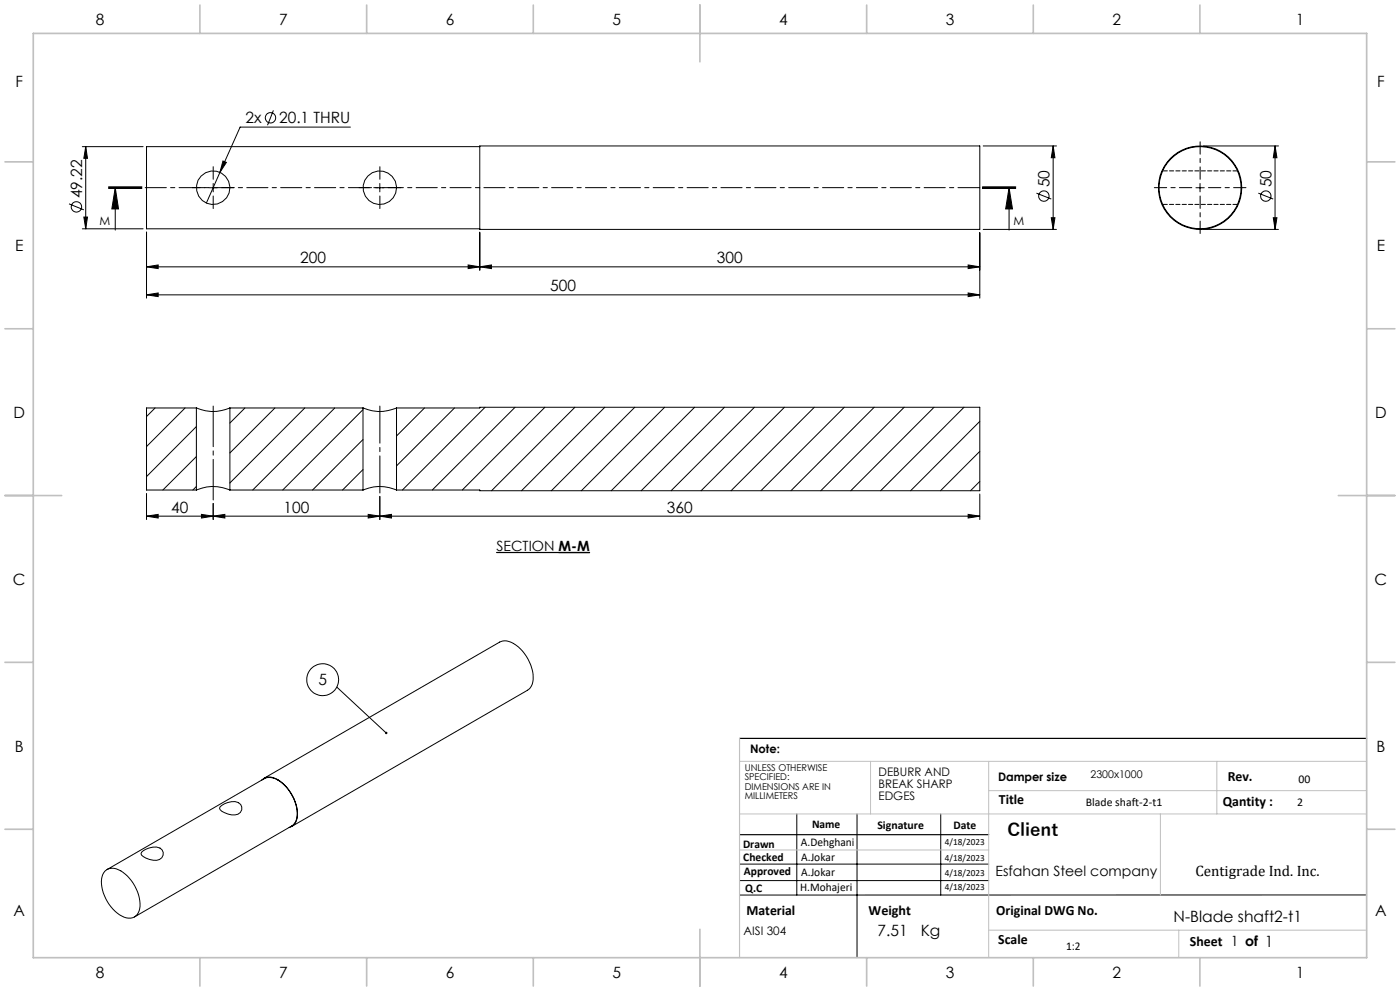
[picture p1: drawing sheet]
<svg xmlns="http://www.w3.org/2000/svg" width="420mm" height="297mm" viewBox="0 0 420 297" stroke-linecap="round" stroke-linejoin="round" font-family="sans-serif">
<g fill="none" stroke="#000" stroke-width=".3">
<path d="M82 33.1l-1.7 4.4M105.1 38.1h-33.1l-6 13.6M24.7 44h18.2M25.7 44l.5 3.4h-1zM25.7 44v24.6M32.6 56.5h10zM32.6 56.2h10M32.6 56h10M34.6 56.3l1 6.3h-2.1zM34.6 56.3v12.7M62.7 56.3h2.5M64 55v2.5"/>
<path d="M66 51.7l-4.1 9.2M66.9 48.3l1 .4-1.9 3zM112.7 56.3h2.5M113.9 55v2.5M143.9 43.7h150v25.1h-150zM143.9 44h-99.9v24.6h99.9M294.7 56.2h10M294.7 56h10M294.7 56.5h10M295 43.7h21.9M302.7 56.3l1 6.3h-2zM302.7 56.3v12.7"/>
<path d="M310.9 57.9l4.5 1.8M315.9 43.7v25.1M315.9 43.7l.6 3.6h-1.1zM358.8 56.3h2.5M360 55v2.5M361 43.7h22.5M377.5 57.9l4.5 1.8M382.5 43.7v25.1M382.5 43.7l.6 3.6h-1.1zM20.7 61.1l4.5 1.8M24.7 68.6h18.2M25.2 65h1l-.5 3.6z"/>
<path d="M44 80l3.4-.6v1.1zM44 69.6v19.8M44 80h249.9M140.4 79.4l3.5 .6-3.5 .5zM143.9 80l3.5-.6v1.1zM143.9 69.6v11.4M290.4 79.4l3.5 .6-3.5 .5zM293.9 69.7v19.7M295 68.8h21.9M315.4 65.3h1.1l-.6 3.5zM361 68.8h22.5M382 65.3h1.1l-.6 3.5z"/>
<path d="M44 88.4l3.4-.6v1.1zM44 88.4h249.9M290.4 87.8l3.5 .6-3.5 .5zM46.5 122.3l-2.5 2.5M55.5 122.3l-11.5 11.5M58.9 127.8l-14.9 15M58.9 136.8l-10 10.1M58.9 122.3a12.3 12.3 0 0 0 10.1 0M58.9 122.3h-14.9v24.6h14.9M58.9 122.3v24.6M69 122.3h39.9M69 122.3v24.6"/>
<path d="M73.5 122.3l-4.5 4.5M82.5 122.3l-13.5 13.4M91.4 122.3l-22.4 22.4M100.4 122.3l-24.6 24.6M108.9 122.8l-24.1 24.1M108.9 131.7l-15.1 15.2M108.9 122.3a12.3 12.3 0 0 0 10.1 0M108.9 122.3v24.6M119 122.3h24.9v-.2h150v25h-150v-.2h-24.9M119 122.3v24.6M127.4 122.3l-8.4 8.4M136.3 122.3l-17.3 17.3"/>
<path d="M145.5 122.1l-24.8 24.8M154.5 122.1l-24.8 24.8M163.5 122.1l-24.8 24.8M172.5 122.1l-25 25M181.4 122.1l-24.9 25M190.4 122.1l-25 25M199.4 122.1l-25 25M208.4 122.1l-25 25M217.3 122.1l-24.9 25M226.3 122.1l-25 25M235.3 122.1l-25 25M244.3 122.1l-25 25"/>
<path d="M253.3 122.1l-25 25M262.3 122.1l-25 25M271.3 122.1l-25.1 25M280.2 122.1l-25 25M289.2 122.1l-25 25M293.9 126.3l-20.7 20.8M293.9 135.3l-11.7 11.8M44 154.7l3.4-.5v1.1zM44 147.9v7.8M44 154.7h249.9M58.9 145.8l-1 1.1M58.9 146.9a12.4 12.4 0 0 1 10.1 0"/>
<path d="M60.4 154.2l3.6 .5-3.6 .6zM64 154.7l3.5-.5v1.1zM64 150.9v4.8M69 146.9h39.9M108.9 140.7l-6.1 6.2M108.9 146.9a12.4 12.4 0 0 1 10.1 0M110.5 154.2l3.4 .5-3.4 .6zM113.9 154.7l3.5-.5v1.1zM113.9 148.8v6.9M290.4 154.2l3.5 .5-3.5 .6zM293.9 148.1v7.6M293.9 144.3l-2.8 2.8"/>
<path d="M148.9 165.6h28M149 165.6h18.5M101 205.9l14.9 13.8M78.5 233.8a3.7 3.7 0 0 1 4.9-.1 12.7 12.7 0 0 1 5.7 11.5l-.4 1.3a2.97 2.97 0 0 1-2 1.5M79.3 233.4a5.4 5.4 0 0 1 6.1 2 11.6 11.6 0 0 1 3.5 10.4l-.6 1.1-.8 .7-47.2 27.2M42.5 255.4a5.7 5.7 0 0 1 5.5-1.2 1.97 1.97 0 0 1 .9 2.2 1.97 1.97 0 0 1-1.9 1.4 5.1 5.1 0 0 1-4.7-1.9zM66 241.8a5.6 5.6 0 0 1 5.6-1.2 1.94 1.94 0 0 1 .9 2.2 1.94 1.94 0 0 1-2 1.4 5.1 5.1 0 0 1-4.6-2zM87.5 247.7l70.8-40.8a5.6 5.6 0 0 0 1.2-6.6 11.5 11.5 0 0 0-7.5-8.2h-1.2l-.9 .3-117.8 68.2M221.9 259h74.7M239 243.9v24.3M257.1 243.9v43.1M282.2 243.9v24.3"/>
<path d="M31.5 261.1a3.8 3.8 0 0 1 4.7-.1 12.5 12.5 0 0 1 5.7 11.3 3.3 3.3 0 0 1-5.3 2.3 12.1 12.1 0 0 1-6-11.9zM221.9 263.9h74.7M410 268.2h-188.1"/>
<circle cx="81.1" cy="35.3" r="1.55"/>
<circle cx="63.9" cy="56.3" r="5"/>
<circle cx="113.9" cy="56.3" r="5"/>
<circle cx="313.2" cy="58.8" r="1.56"/>
<circle cx="360" cy="56.3" r="12.3"/>
<circle cx="360" cy="56.3" r="12.5"/>
<circle cx="379.7" cy="58.8" r="1.56"/>
<circle cx="22.9" cy="62" r="1.55"/>
<circle cx="96.8" cy="203.7" r="4.8"/>
</g>
<path d="M167.5 165.6h9.4" fill="none" stroke="#000" stroke-width=".4"/>
<path d="M61.5 56.2h-3.8M64 53.7v-3.7M64 58.7v3.8M66.5 56.2h3.7M111.5 56.2h-3.8M114 53.7v-3.7M114 58.7v3.8M116.5 56.2h3.7" fill="none" stroke="#000" stroke-width=".3" stroke-dasharray="15.2 1.3 1.3 1.3"/>
<path d="M64 149.8v-28.1" fill="none" stroke="#000" stroke-width=".3" stroke-dasharray="15.2 1.3 1.3 1.3" stroke-dashoffset="3.1"/>
<path d="M114 147.8v-26.1" fill="none" stroke="#000" stroke-width=".3" stroke-dasharray="15.2 1.3 1.3 1.3" stroke-dashoffset="4.1"/>
<path d="M357.5 56.2h-11.2M360 53.7v-11.2M360 58.7v11.3M362.5 56.2h11.3" fill="none" stroke="#000" stroke-width=".3" stroke-dasharray="15.2 1.3 1.3 1.3" stroke-dashoffset="11.5"/>
<path d="M304.7 56.2h-272.1" fill="none" stroke="#000" stroke-width=".3" stroke-dasharray="6.3 1.3 1.3 1.3" stroke-dashoffset="-.8"/>
<path d="M221.9 221.3h188.1M221.9 250.2h74.7" fill="none" stroke="#000" stroke-width=".35"/>
<path d="M221.9 228.2h188.1M261.2 228.2v15.7M296.6 228.2v58.8M296.6 237h113.4M365.1 228.2v15.7M221.9 243.9h188.1M221.9 254.7h74.7M348.1 243.9v24.3M296.6 278.8h113.4M353.6 278.8v8.2" fill="none" stroke="#c0c0c0" stroke-width=".3"/>
<path d="M221.9 221.3v65.7" fill="none" stroke="#c0c0c0" stroke-width=".35"/>
<g fill="none" stroke="#c0c0c0" stroke-width=".5">
<path d="M10 10h400v277h-400zM60 1.5v8.5M110 1.5v8.5M160 1.5v8.5M210 1.5v17M260 1.5v8.5M310 1.5v8.5M360 1.5v8.5M1.5 48.5h8.5M410 48.5h8.5M1.5 98.5h8.5M410 98.5h8.5"/>
<path d="M1.5 148.5h17M401.5 148.5h17M1.5 198.5h8.5M410 198.5h8.5M1.5 248.5h8.5M410 248.5h8.5M210 278.5v17M60 287v8.5M110 287v8.5M160 287v8.5M260 287v8.5M310 287v8.5"/>
<path d="M360 287v8.5"/>
</g>
<g fill="#000">
<path d="M115.5 219.5l.5-.2 .2 .5-.3-.1 .2 .2-.4 .1z"/>
<path d="M302.7 56.3l1 6.3h-2zM34.6 56.3l1 6.3h-2.1z"/>
<path d="M382.5 43.7l.6 3.6h-1.1zM382 65.3h1.1l-.6 3.5zM315.9 43.7l.6 3.6h-1.1zM315.4 65.3h1.1l-.6 3.5zM25.7 44l.5 3.4h-1zM25.2 65h1l-.5 3.6z"/>
<path d="M44 88.4l3.4-.6v1.1zM290.4 87.8l3.5 .6-3.5 .5zM44 80l3.4-.6v1.1zM140.4 79.4l3.5 .6-3.5 .5zM143.9 80l3.5-.6v1.1zM290.4 79.4l3.5 .6-3.5 .5zM66.9 48.3l-.9 3.4 1.9-3z"/>
<path d="M44 154.7l3.4-.5v1.1zM60.4 154.2l3.6 .5-3.6 .6zM113.9 154.7l3.5-.5v1.1zM290.4 154.2l3.5 .5-3.5 .6z"/>
<path d="M110.5 154.2l3.4 .5-3.4 .6zM64 154.7l3.5-.5v1.1z"/>
</g>
<path d="M371.3 51.2h-22.5M348.8 61.3h22.5" fill="none" stroke="#000" stroke-width=".3" stroke-dasharray="1.3 .6" stroke-dashoffset="-.1"/>
<text font-size="5.3" x="302.2" y="250.7">Client</text>
<g font-size="4.7">
<text x="28.7" y="7.6">8</text>
<text x="83.7" y="7.6">7</text>
<text x="133.7" y="7.6">6</text>
<text x="183.7" y="7.6">5</text>
<text x="233.7" y="7.6">4</text>
<text x="283.7" y="7.6">3</text>
<text x="333.7" y="7.6">2</text>
<text x="388.7" y="7.6">1</text>
<text x="4.6" y="26.1">F</text>
<text x="413.1" y="26.1">F</text>
<text x="73.6" y="37">2x</text>
<text x="83.7" y="37">20.1 THRU</text>
<text x="24.7" y="59.4" transform="rotate(-90 24.7 59.4)">49.22</text>
<text x="314.9" y="56.2" transform="rotate(-90 314.9 56.2)">50</text>
<text x="381.5" y="56.2" transform="rotate(-90 381.5 56.2)">50</text>
<text x="4.5" y="75.3">E</text>
<text x="413" y="75.3">E</text>
<text x="90.1" y="78.9">200</text>
<text x="215.1" y="78.9">300</text>
<text x="165.1" y="87.3">500</text>
<text x="4" y="125.3">D</text>
<text x="412.5" y="125.3">D</text>
<text x="51.4" y="153.7">40</text>
<text x="85.1" y="153.7">100</text>
<text x="200.1" y="153.7">360</text>
<text x="3.9" y="175.3">C</text>
<text x="412.4" y="175.3">C</text>
<text x="95.5" y="205.3">5</text>
<text x="4.4" y="225.3">B</text>
<text x="412.9" y="225.3">B</text>
<text x="4" y="274.6">A</text>
<text x="412.5" y="274.6">A</text>
<text x="263.3" y="280.5">7.51</text>
<text x="276.2" y="280.5">Kg</text>
<text x="352.1" y="276.4">N-Blade shaft2-t1</text>
<text x="28.7" y="293.1">8</text>
<text x="83.7" y="293.1">7</text>
<text x="133.7" y="293.1">6</text>
<text x="183.7" y="293.1">5</text>
<text x="233.7" y="293.1">4</text>
<text x="283.7" y="293.1">3</text>
<text x="333.7" y="293.1">2</text>
<text x="388.7" y="293.1">1</text>
</g>
<text font-size="4.5" x="358.6" y="262.6">Centigrade Ind. Inc.</text>
<g font-size="4.2">
<text x="149" y="165.2">SECTION M-M</text>
<text x="368.3" y="234.1">Rev.</text>
<text x="299.7" y="240.9">Title</text>
<text x="366.8" y="241.6">Qantity :</text>
<text x="298.6" y="262.6">Esfahan Steel company</text>
<text x="223.9" y="274.2">Material</text>
<text x="260.6" y="274.2">Weight</text>
<text x="298.9" y="274.2">Original DWG No.</text>
<text x="299.5" y="282.8">Scale</text>
<text x="357" y="283.6">Sheet 1 of 1</text>
</g>
<g font-size="3.5">
<text x="29.8" y="67.3">M</text>
<text x="304.1" y="67.3">M</text>
<text x="225" y="225.7">Note:</text>
<text x="263.6" y="232.6">DEBURR AND</text>
<text x="263.6" y="236.1">BREAK SHARP</text>
<text x="263.6" y="239.7">EDGES</text>
<text x="299.4" y="234.1">Damper size</text>
<text x="389.6" y="234.7">00</text>
<text x="325.8" y="241.6">Blade shaft-2-t1</text>
<text x="389.2" y="241.6">2</text>
<text x="243.6" y="248.1">Name</text>
<text x="263.2" y="248.5">Signature</text>
<text x="286" y="248.5">Date</text>
<text x="222.9" y="254">Drawn</text>
<text x="240.3" y="253.6">A.Dehghani</text>
<text x="240.4" y="257.9">A.Jokar</text>
<text x="223" y="258.1">Checked</text>
<text x="223.2" y="262.1">Approved</text>
<text x="240.4" y="262.4">A.Jokar</text>
<text x="223.6" y="267.4">Q.C</text>
<text x="240.1" y="267.1">H.Mohajeri</text>
<text x="223.1" y="280.2">AISI 304</text>
<text x="319.8" y="284.6">1:2</text>
</g>
<text font-size="3.2" x="327.2" y="233.1">2300x1000</text>
<g font-size="2.8">
<text x="223.4" y="231">UNLESS OTHERWISE</text>
<text x="223.4" y="233.8">SPECIFIED:</text>
<text x="223.4" y="236.7">DIMENSIONS ARE IN</text>
<text x="223.4" y="239.5">MILLIMETERS</text>
<text x="283.5" y="253.2">4/18/2023</text>
<text x="283.5" y="258.1">4/18/2023</text>
<text x="283.5" y="262.7">4/18/2023</text>
<text x="283.5" y="266.6">4/18/2023</text>
</g>
</svg>
